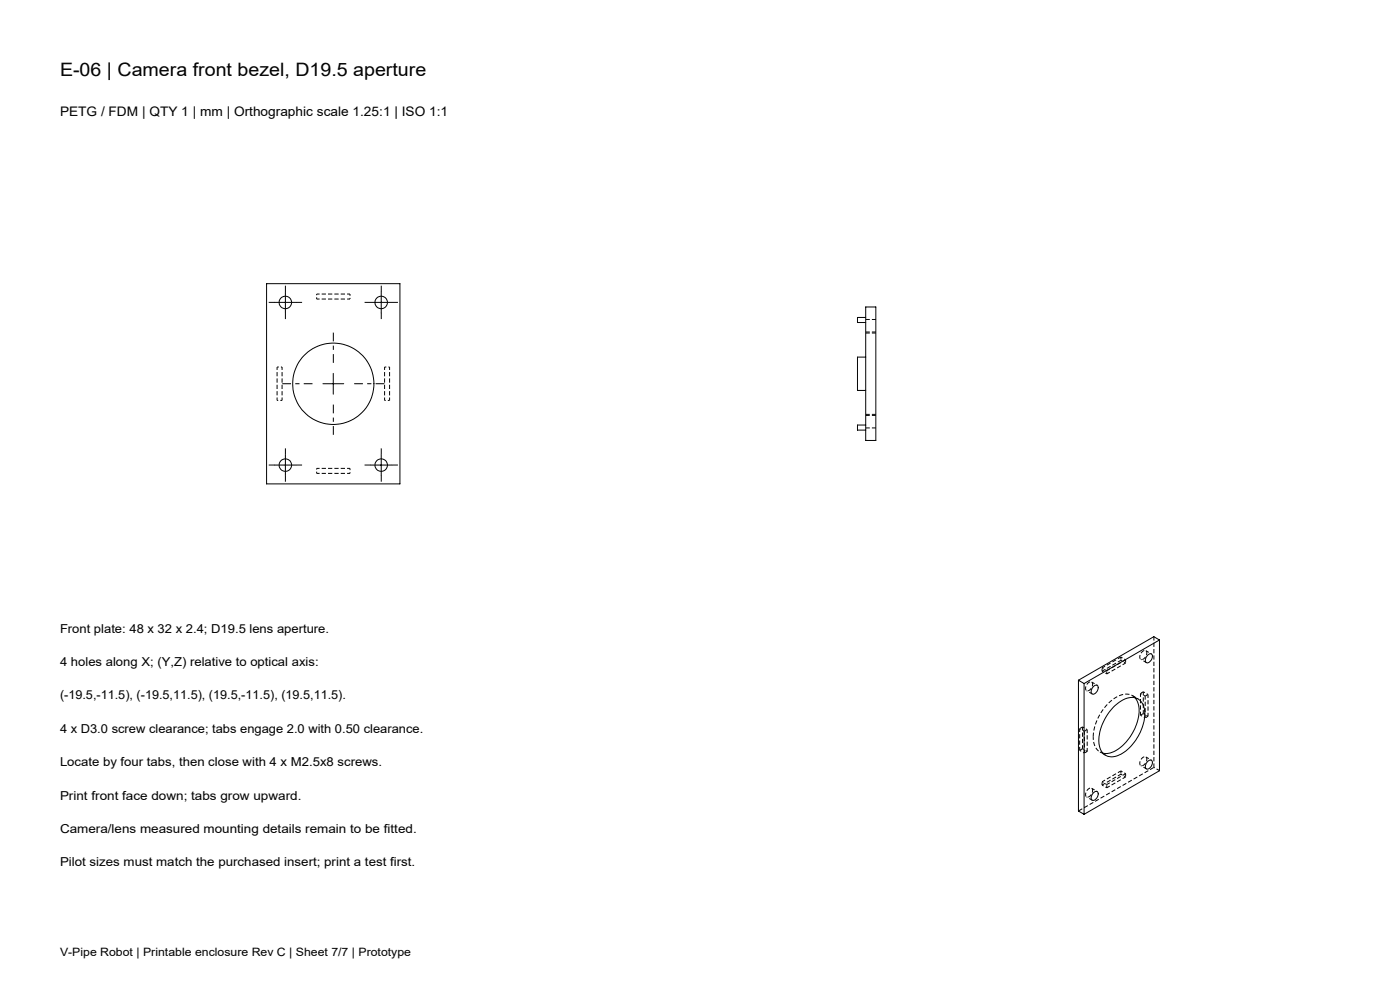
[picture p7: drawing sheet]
<svg xmlns="http://www.w3.org/2000/svg" width="420mm" height="297mm" viewBox="0 0 420 297" stroke-linecap="round" stroke-linejoin="round" font-family="sans-serif">
<path d="M95 89.6v-1.5M105 88.1v1.5M83.1 110h1.5M84.6 120h-1.5M95 141.9v-1.5M105 140.4v1.5M341.9 196.9l.2-.7a1.21 1.21 0 0 1 1.8-1 1.78 1.78 0 0 1-1.7 2.4l-.3-.7M325.7 206.3l.1-.7a1.21 1.21 0 0 1 1.9-1 1.78 1.78 0 0 1-1.8 2.4l-.2-.7M325.7 238.1l.1-.7a1.21 1.21 0 0 1 1.9-.9 1.78 1.78 0 0 1-1.8 2.3l-.2-.7M341.9 228.8l.2-.8a1.21 1.21 0 0 1 1.8-.9 1.78 1.78 0 0 1-1.7 2.3l-.3-.6" fill="none" stroke="#000" stroke-width=".3" stroke-dasharray="1.3 .6" stroke-dashoffset=".7" stroke-linecap="butt"/>
<path d="M95 88.1h10M105 89.6h-10M84.6 110v10M116.9 110v10M83.1 120v-10M115.4 120v-10M95 140.4h10M105 141.9h-10M330.9 225.7a4.4 4.4 0 0 1-2.9-4.8" fill="none" stroke="#000" stroke-width=".3" stroke-dasharray="1.3 .6" stroke-dashoffset=".4" stroke-linecap="butt"/>
<g fill="none" stroke="#000" stroke-width=".3" stroke-dasharray="1.3 .6" stroke-dashoffset=".8" stroke-linecap="butt">
<path d="M115.4 110h1.5M116.9 120h-1.5M336.3 197.9l1.4 .8M337.7 197.7l-1.4-.8M323.9 218.3l1.4 .9M326.2 218.7l-1.5-.8M330.6 200.2l1.4 .8M332 202l-1.4-.8M342.1 207.8l1.5 .8M343 213.9l1.4 .8M343.6 215.2l-1.5-.9M344.4 208.1l-1.4-.8"/>
<path d="M324.7 224.4l1.5 .8M325.3 225.7l-1.4-.8M330.6 234.3l1.4 .8M332 236.1l-1.4-.8M336.3 232l1.4 .8M337.7 231.9l-1.4-.9"/>
</g>
<g fill="none" stroke="#000" stroke-width=".3">
<path d="M80 85h40v60h-40zM82.5 90.6h6.2M85.6 87.5v6.3M111.2 90.6h6.3M114.4 87.5v6.3M259.7 92h3v40h-3zM259.7 95.1h-2.5v1.6h2.5M96.9 115h6.2M100 111.9v6.2M259.7 107h-2.5v10h2.5M82.5 139.4h6.2M85.6 136.3v6.2"/>
<path d="M111.2 139.4h6.3M114.4 136.3v6.2M259.7 127.4h-2.5v1.5h2.5M344.2 196.4a.8 .8 0 0 1 1.2-.4 .8 .8 0 0 1 .3 1.2l-.2 .5a1.17 1.17 0 0 1-1.8 .7 1.89 1.89 0 0 1 .5-2zM347.8 191.8v39.2l-22.6 13M347.8 191.8l-22.6 13.1M347.8 191.8l-1.7-1-22.6 13.1M323.5 203.9v39.2l1.7 .9M323.5 203.9l1.7 1M325.2 204.9v39.1M328 205.8a.8 .8 0 0 1 1.1-.4 .8 .8 0 0 1 .3 1.1l-.1 .3a1.24 1.24 0 0 1-1.9 1 1.89 1.89 0 0 1 .6-2zM333.9 212a7.4 7.4 0 0 1 6.9-2.8 4.8 4.8 0 0 1 2.6 5.3 14.6 14.6 0 0 1-8.5 12.1 3.9 3.9 0 0 1-5.2-4.1 15 15 0 0 1 4.2-10.5z"/>
<path d="M340.5 209.1a7.6 7.6 0 0 1 .6 7.4 13.6 13.6 0 0 1-8.4 9.2h-1.8M328 237.7a.8 .8 0 0 1 1.1-.5 .8 .8 0 0 1 .3 1.2l-.2 .5a1.13 1.13 0 0 1-1.8 .7 1.85 1.85 0 0 1 .6-1.9zM344.2 228.2a.85 .85 0 0 1 1.3-.3 .85 .85 0 0 1 .1 1.3 1.2 1.2 0 0 1-1.9 1 1.92 1.92 0 0 1 .5-2z"/>
<circle cx="85.6" cy="90.7" r="1.88"/>
<circle cx="114.4" cy="90.7" r="1.88"/>
<circle cx="100" cy="115" r="12.2"/>
<circle cx="85.6" cy="139.4" r="1.88"/>
<circle cx="114.4" cy="139.4" r="1.88"/>
</g>
<path d="M259.8 99.5h3M262.8 95.8h-3M262.8 99.8h-3M259.8 128.3h3M259.8 124.2h3M262.8 124.5h-3M346.2 190.8v39.2" fill="none" stroke="#000" stroke-width=".3" stroke-dasharray="1.3 .6" stroke-dashoffset=".1" stroke-linecap="butt"/>
<g fill="none" stroke="#000" stroke-width=".3" stroke-dasharray="1.3 .6" stroke-dashoffset=".5" stroke-linecap="butt">
<path d="M336.3 196.9v1M337.7 197.7v1M324.7 217.9l-.8 .4M325.3 219.2l.9-.5M330.6 201.2v-1M332 202v-1M343 207.3l-.9 .5M343 213.9l-.9 .4M343.6 208.6l.8-.5M344.4 214.7l-.8 .5M324.7 224.4l-.8 .5M326.2 225.2l-.9 .5"/>
<path d="M330.6 235.3v-1M332 236.1v-1M336.3 231v1M337.7 231.9v.9"/>
</g>
<g fill="none" stroke="#000" stroke-width=".3" stroke-dasharray="1.3 .6" stroke-dashoffset=".2" stroke-linecap="butt">
<path d="M336.3 196.9l-5.7 3.3M336.3 197.9l-5.7 3.3M337.7 198.7l-5.7 3.3M324.7 217.9v6.5M326.2 218.7v6.5M332 201l5.7-3.3M342.1 214.3v-6.5M343 207.3v6.6M343.6 215.2v-6.6M344.4 208.1v6.6M323.9 224.9v-6.6M325.3 225.7v-6.5"/>
<path d="M332 235.1l5.7-3.2M336.3 231l-5.7 3.3M336.3 232l-5.7 3.3M337.7 232.8l-5.7 3.3"/>
</g>
<path d="M328 220.9a14.5 14.5 0 0 1 8.5-12.7 3.8 3.8 0 0 1 4 .9" fill="none" stroke="#000" stroke-width=".3" stroke-dasharray="1.3 .6" stroke-dashoffset="-.1" stroke-linecap="butt"/>
<path d="M342.2 197.6l1.7 1M345.4 196l-1.7-1M326 207l1.7 1M329.2 205.4l-1.7-1M341.4 209.5l-1.7-1M326 238.8l1.7 1M329.2 237.2l-1.7-1M330 225.4l1.7 .9M342.2 229.4l1.7 1M345.4 227.8l-1.7-1M346.2 230l1.7 1" fill="none" stroke="#000" stroke-width=".3" stroke-dasharray="1.3 .6" stroke-dashoffset="1" stroke-linecap="butt"/>
<path d="M346.2 230l-22.7 13" fill="none" stroke="#000" stroke-width=".3" stroke-dasharray="1.3 .6" stroke-linecap="butt"/>
<path d="M93.7 115h-9M100 108.8v-9.1M106.3 115h9M100 121.3v9" fill="none" stroke="#000" stroke-width=".3" stroke-dasharray="30.5 1.3 1.3 1.3" stroke-dashoffset="27.9" stroke-linecap="butt"/>
<g fill="none" stroke="#000" stroke-width=".3" stroke-dasharray="30.5 1.3 1.3 1.3" stroke-linecap="butt">
<path d="M82.5 90.6h-1.9M85.6 87.5v-1.9M85.6 93.8v1.8M88.7 90.6h1.9M111.3 90.6h-1.9M114.4 87.5v-1.9M114.4 93.8v1.8M117.5 90.6h1.9M82.5 139.4h-1.9M85.6 136.3v-1.9M88.7 139.4h1.9M111.3 139.4h-1.9"/>
<path d="M114.4 136.3v-1.9M117.5 139.4h1.9M85.6 142.5v1.9M114.4 142.5v1.9"/>
</g>
<text font-size="5.5" x="18" y="22.7">E-06 | Camera front bezel, D19.5 aperture</text>
<text font-size="3.9" x="18" y="34.8">PETG / FDM | QTY 1 | mm | Orthographic scale 1.25:1 | ISO 1:1</text>
<g font-size="3.7">
<text x="18" y="189.6">Front plate: 48 x 32 x 2.4; D19.5 lens aperture.</text>
<text x="18" y="199.6">4 holes along X; (Y,Z) relative to optical axis:</text>
<text x="18" y="209.6">(-19.5,-11.5), (-19.5,11.5), (19.5,-11.5), (19.5,11.5).</text>
<text x="18" y="219.6">4 x D3.0 screw clearance; tabs engage 2.0 with 0.50 clearance.</text>
<text x="18" y="229.6">Locate by four tabs, then close with 4 x M2.5x8 screws.</text>
<text x="18" y="239.6">Print front face down; tabs grow upward.</text>
<text x="18" y="249.6">Camera/lens measured mounting details remain to be fitted.</text>
<text x="18" y="259.6">Pilot sizes must match the purchased insert; print a test first.</text>
</g>
<text font-size="3.4" x="18" y="286.5">V-Pipe Robot | Printable enclosure Rev C | Sheet 7/7 | Prototype</text>
</svg>
